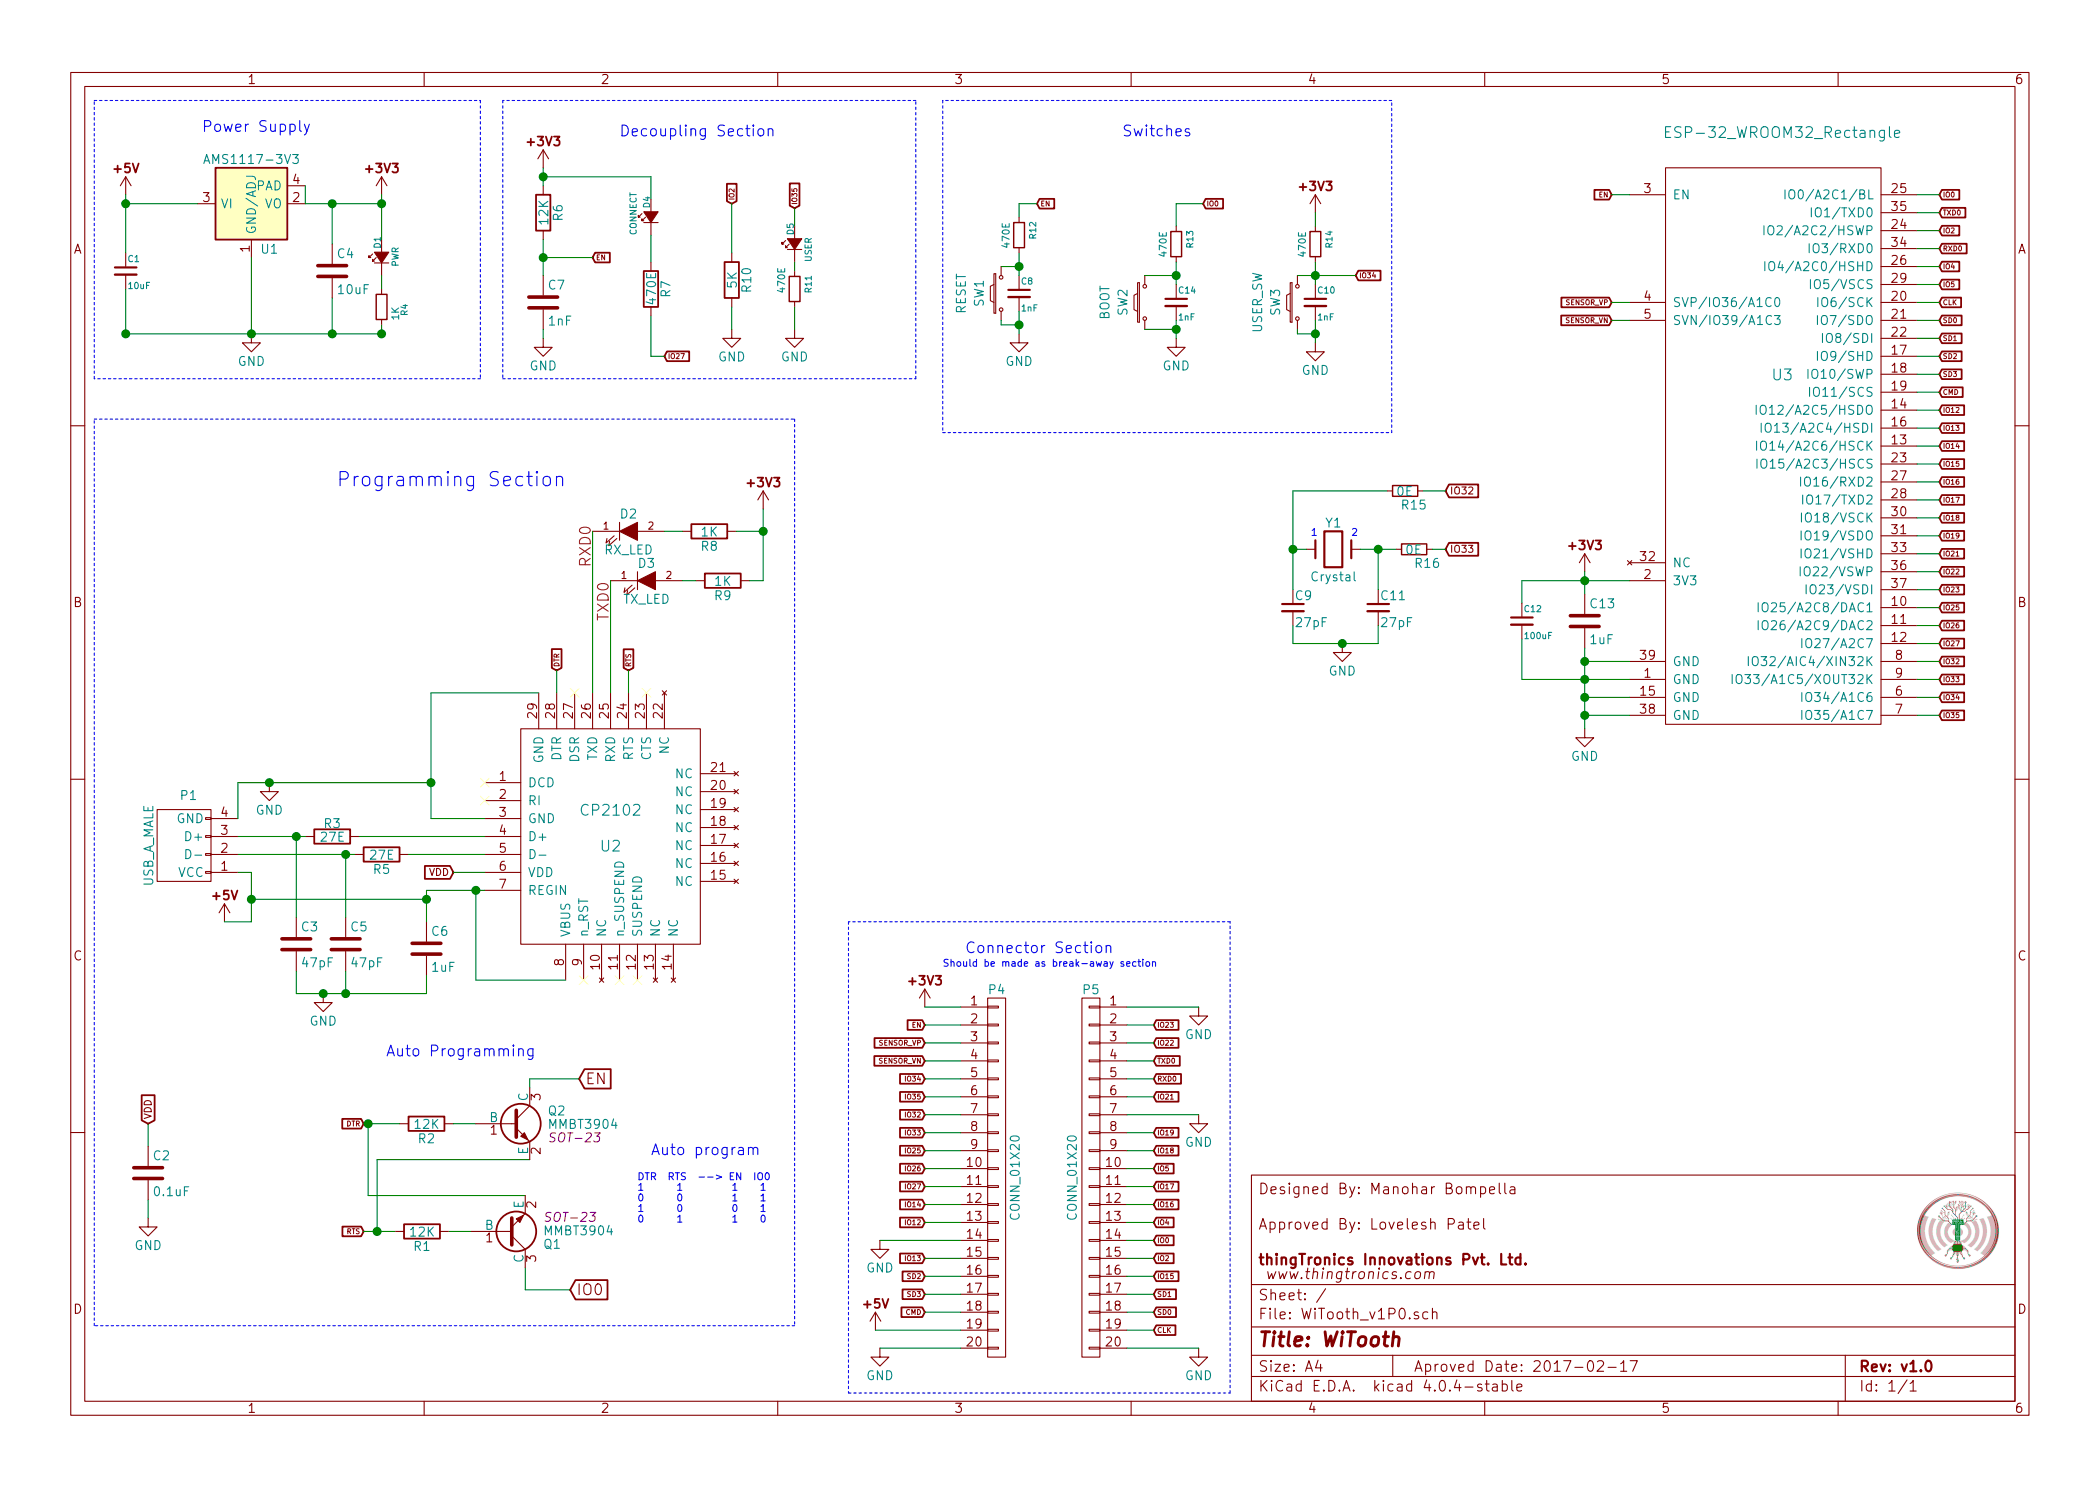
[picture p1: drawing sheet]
EESchema Schematic File Version 2
LIBS:power
LIBS:device
LIBS:transistors
LIBS:conn
LIBS:linear
LIBS:regul
LIBS:74xx
LIBS:cmos4000
LIBS:adc-dac
LIBS:memory
LIBS:xilinx
LIBS:microcontrollers
LIBS:dsp
LIBS:microchip
LIBS:analog_switches
LIBS:motorola
LIBS:texas
LIBS:intel
LIBS:audio
LIBS:interface
LIBS:digital-audio
LIBS:philips
LIBS:display
LIBS:cypress
LIBS:siliconi
LIBS:opto
LIBS:atmel
LIBS:contrib
LIBS:valves
LIBS:esp-32_wroom32_rectangle
LIBS:AMS1117-3V3
LIBS:usb_a_4_pins
LIBS:cp2102
LIBS:JTAG
LIBS:crystal-new
LIBS:usb_a_male_pcb
LIBS:WiTooth_v1P0-cache
EELAYER 25 0
EELAYER END
$Descr A4 11693 8268
encoding utf-8
Sheet 1 1
Title "WiTooth"
Date "2017-02-17"
Rev "v1.0"
Comp ""
Comment1 ""
Comment2 ""
Comment3 ""
Comment4 ""
$EndDescr
$Comp
L ESP-32_WROOM32_Rectangle U3
U 1 1
P 9775 2125
F 0 "U3" H 9925 2175 60  0000 C CNN
F 1 "ESP-32_WROOM32_Rectangle" H 9925 3525 60  0000 C CNN
F 2 "ESP-32:ESP32-WROOM_SMALLER_FOOTPRINT" H 9175 1175 60  0001 C CNN
F 3 "" H 9175 1175 60  0001 C CNN
	1    9775 2125
	1    0    0    -1  
$EndComp
Text GLabel 10800 1075 2    28   Input ~ 0
IO0
Text GLabel 10800 1175 2    28   Input ~ 0
TXD0
Text GLabel 10800 1275 2    28   Input ~ 0
IO2
Text GLabel 10800 1375 2    28   Input ~ 0
RXD0
Text GLabel 10800 1475 2    28   Input ~ 0
IO4
Text GLabel 10800 1575 2    28   Input ~ 0
IO5
Text GLabel 10800 1675 2    28   Input ~ 0
CLK
Text GLabel 10800 1775 2    28   Input ~ 0
SD0
Text GLabel 10800 1875 2    28   Input ~ 0
SD1
Text GLabel 10800 1975 2    28   Input ~ 0
SD2
Text GLabel 10800 2075 2    28   Input ~ 0
SD3
Text GLabel 10800 2175 2    28   Input ~ 0
CMD
Text GLabel 10800 2275 2    28   Input ~ 0
IO12
Text GLabel 10800 2375 2    28   Input ~ 0
IO13
Text GLabel 10800 2475 2    28   Input ~ 0
IO14
Text GLabel 10800 2575 2    28   Input ~ 0
IO15
Text GLabel 10800 2675 2    28   Input ~ 0
IO16
Text GLabel 10800 2775 2    28   Input ~ 0
IO17
Text GLabel 10800 2875 2    28   Input ~ 0
IO18
Text GLabel 10800 2975 2    28   Input ~ 0
IO19
Text GLabel 10800 3075 2    28   Input ~ 0
IO21
Text GLabel 10800 3175 2    28   Input ~ 0
IO22
Text GLabel 10800 3275 2    28   Input ~ 0
IO23
Text GLabel 10800 3375 2    28   Input ~ 0
IO25
Text GLabel 10800 3475 2    28   Input ~ 0
IO26
Text GLabel 10800 3575 2    28   Input ~ 0
IO27
Text GLabel 10800 3675 2    28   Input ~ 0
IO32
Text GLabel 10800 3775 2    28   Input ~ 0
IO33
Text GLabel 10800 3875 2    28   Input ~ 0
IO34
Text GLabel 10800 3975 2    28   Input ~ 0
IO35
Text GLabel 8975 1075 0    28   Input ~ 0
EN
Text GLabel 8975 1675 0    28   Input ~ 0
SENSOR_VP
Text GLabel 8975 1775 0    28   Input ~ 0
SENSOR_VN
$Comp
L C C13
U 1 1
P 8825 3450
F 0 "C13" H 8850 3550 50  0000 L CNN
F 1 "1uF" H 8850 3350 50  0000 L CNN
F 2 "Capacitors_SMD:C_0805_HandSoldering" H 8863 3300 50  0001 C CNN
F 3 "" H 8825 3450 50  0000 C CNN
	1    8825 3450
	1    0    0    -1  
$EndComp
$Comp
L GND #PWR01
U 1 1
P 8825 4050
F 0 "#PWR01" H 8825 3800 50  0001 C CNN
F 1 "GND" H 8825 3900 50  0000 C CNN
F 2 "" H 8825 4050 50  0000 C CNN
F 3 "" H 8825 4050 50  0000 C CNN
	1    8825 4050
	1    0    0    -1  
$EndComp
$Comp
L +3V3 #PWR02
U 1 1
P 8825 3175
F 0 "#PWR02" H 8825 3025 50  0001 C CNN
F 1 "+3V3" H 8825 3325 50  0001 C CNN
F 2 "" H 8825 3175 50  0000 C CNN
F 3 "" H 8825 3175 50  0000 C CNN
	1    8825 3175
	1    0    0    -1  
$EndComp
$Comp
L +3V3 #PWR03
U 1 1
P 5150 5600
F 0 "#PWR03" H 5150 5450 50  0001 C CNN
F 1 "+3V3" H 5150 5740 50  0001 C CNN
F 2 "" H 5150 5600 50  0000 C CNN
F 3 "" H 5150 5600 50  0000 C CNN
	1    5150 5600
	1    0    0    -1  
$EndComp
Text GLabel 5150 5800 0    28   Input ~ 0
SENSOR_VP
Text GLabel 5150 5700 0    28   Input ~ 0
EN
Text GLabel 5150 5900 0    28   Input ~ 0
SENSOR_VN
Text GLabel 5150 6000 0    28   Input ~ 0
IO34
Text GLabel 5150 6100 0    28   Input ~ 0
IO35
Text GLabel 5150 6200 0    28   Input ~ 0
IO32
Text GLabel 5150 6300 0    28   Input ~ 0
IO33
Text GLabel 5150 6400 0    28   Input ~ 0
IO25
Text GLabel 5150 6500 0    28   Input ~ 0
IO26
Text GLabel 5150 6600 0    28   Input ~ 0
IO27
Text GLabel 5150 6700 0    28   Input ~ 0
IO14
Text GLabel 5150 6800 0    28   Input ~ 0
IO12
Text GLabel 5150 7000 0    28   Input ~ 0
IO13
Text GLabel 5150 7100 0    28   Input ~ 0
SD2
Text GLabel 5150 7200 0    28   Input ~ 0
SD3
Text GLabel 5150 7300 0    28   Input ~ 0
CMD
Text GLabel 6425 5700 2    28   Input ~ 0
IO23
Text GLabel 6425 5800 2    28   Input ~ 0
IO22
Text GLabel 6425 5900 2    28   Input ~ 0
TXD0
Text GLabel 6425 6000 2    28   Input ~ 0
RXD0
Text GLabel 6425 6100 2    28   Input ~ 0
IO21
Text GLabel 6425 6300 2    28   Input ~ 0
IO19
Text GLabel 6425 6400 2    28   Input ~ 0
IO18
Text GLabel 6425 6500 2    28   Input ~ 0
IO5
Text GLabel 6425 6600 2    28   Input ~ 0
IO17
Text GLabel 6425 6700 2    28   Input ~ 0
IO16
Text GLabel 6425 6800 2    28   Input ~ 0
IO4
Text GLabel 6425 6900 2    28   Input ~ 0
IO0
Text GLabel 6425 7000 2    28   Input ~ 0
IO2
Text GLabel 6425 7100 2    28   Input ~ 0
IO15
Text GLabel 6425 7200 2    28   Input ~ 0
SD1
Text GLabel 6425 7300 2    28   Input ~ 0
SD0
Text GLabel 6425 7400 2    28   Input ~ 0
CLK
$Comp
L GND #PWR04
U 1 1
P 4900 6900
F 0 "#PWR04" H 4900 6650 50  0001 C CNN
F 1 "GND" H 4900 6750 50  0000 C CNN
F 2 "" H 4900 6900 50  0000 C CNN
F 3 "" H 4900 6900 50  0000 C CNN
	1    4900 6900
	1    0    0    -1  
$EndComp
$Comp
L +5V #PWR05
U 1 1
P 4875 7400
F 0 "#PWR05" H 4875 7250 50  0001 C CNN
F 1 "+5V" H 4875 7540 50  0001 C CNN
F 2 "" H 4875 7400 50  0000 C CNN
F 3 "" H 4875 7400 50  0000 C CNN
	1    4875 7400
	1    0    0    -1  
$EndComp
$Comp
L GND #PWR06
U 1 1
P 6675 5600
F 0 "#PWR06" H 6675 5350 50  0001 C CNN
F 1 "GND" H 6675 5450 50  0000 C CNN
F 2 "" H 6675 5600 50  0000 C CNN
F 3 "" H 6675 5600 50  0000 C CNN
	1    6675 5600
	1    0    0    -1  
$EndComp
$Comp
L GND #PWR07
U 1 1
P 6675 6200
F 0 "#PWR07" H 6675 5950 50  0001 C CNN
F 1 "GND" H 6675 6050 50  0000 C CNN
F 2 "" H 6675 6200 50  0000 C CNN
F 3 "" H 6675 6200 50  0000 C CNN
	1    6675 6200
	1    0    0    -1  
$EndComp
Text Notes 6250 750  0    60   ~ 0
Switches
$Comp
L AMS1117-3V3 U1
U 1 1
P 1400 1125
F 0 "U1" H 1500 875 50  0000 C CNN
F 1 "AMS1117-3V3" H 1400 1375 50  0000 C CNN
F 2 "TO_SOT_Packages_SMD:SOT-223" H 1400 1125 50  0001 C CNN
F 3 "" H 1500 875 50  0000 C CNN
F 4 "LM1117 800-mA Low-Dropout Linear Regulator" H 1800 1175 61  0001 C CNN "DESC"
F 5 "Texas Instruments" H 1600 975 61  0001 C CNN "MFG_NAME"
F 6 "LM1117" H 1700 1075 61  0001 C CNN "MPN"
	1    1400 1125
	1    0    0    -1  
$EndComp
$Comp
L +5V #PWR08
U 1 1
P 700 1075
F 0 "#PWR08" H 700 925 50  0001 C CNN
F 1 "+5V" H 700 1215 50  0001 C CNN
F 2 "" H 700 1075 50  0000 C CNN
F 3 "" H 700 1075 50  0000 C CNN
	1    700  1075
	1    0    0    -1  
$EndComp
$Comp
L GND #PWR09
U 1 1
P 1400 1850
F 0 "#PWR09" H 1400 1600 50  0001 C CNN
F 1 "GND" H 1400 1700 50  0000 C CNN
F 2 "" H 1400 1850 50  0000 C CNN
F 3 "" H 1400 1850 50  0000 C CNN
	1    1400 1850
	1    0    0    -1  
$EndComp
$Comp
L +3V3 #PWR010
U 1 1
P 2125 1075
F 0 "#PWR010" H 2125 925 50  0001 C CNN
F 1 "+3V3" H 2125 1215 50  0001 C CNN
F 2 "" H 2125 1075 50  0000 C CNN
F 3 "" H 2125 1075 50  0000 C CNN
	1    2125 1075
	1    0    0    -1  
$EndComp
$Comp
L Led_Small D1
U 1 1
P 2125 1425
F 0 "D1" H 2175 1450 35  0000 L CNN
F 1 "PWR" H 2075 1350 35  0000 L CNN
F 2 "LEDs:LED_0805" V 2125 1425 50  0001 C CNN
F 3 "" V 2125 1425 50  0000 C CNN
	1    2125 1425
	0    -1   -1   0   
$EndComp
$Comp
L R_Small R4
U 1 1
P 2125 1700
F 0 "R4" V 2250 1650 35  0000 L CNN
F 1 "1K" V 2200 1625 39  0000 L CNN
F 2 "Resistors_SMD:R_0805_HandSoldering" H 2125 1700 50  0001 C CNN
F 3 "" H 2125 1700 50  0000 C CNN
	1    2125 1700
	1    0    0    -1  
$EndComp
Text Notes 1125 725  0    60   ~ 0
Power Supply
Text Notes 5375 5300 0    60   ~ 0
Connector Section
$Comp
L SW_PUSH_SMALL_H SW1
U 1 1
P 5575 1625
F 0 "SW1" H 5575 1750 50  0000 C CNN
F 1 "RESET" H 5575 1850 50  0000 C CNN
F 2 "switches:SW_SPST_B3U-1000P_SUNROM" H 5575 1825 50  0001 C CNN
F 3 "" H 5575 1825 50  0000 C CNN
	1    5575 1625
	0    -1   -1   0   
$EndComp
$Comp
L C_Small C8
U 1 1
P 5675 1625
F 0 "C8" H 5685 1695 35  0000 L CNN
F 1 "1nF" H 5685 1545 35  0000 L CNN
F 2 "Capacitors_SMD:C_0805_HandSoldering" H 5675 1625 50  0001 C CNN
F 3 "" H 5675 1625 50  0000 C CNN
	1    5675 1625
	1    0    0    -1  
$EndComp
$Comp
L GND #PWR011
U 1 1
P 5675 1850
F 0 "#PWR011" H 5675 1600 50  0001 C CNN
F 1 "GND" H 5675 1700 50  0000 C CNN
F 2 "" H 5675 1850 50  0000 C CNN
F 3 "" H 5675 1850 50  0000 C CNN
	1    5675 1850
	1    0    0    -1  
$EndComp
Text GLabel 5775 1125 2    28   Input ~ 0
EN
$Comp
L GND #PWR012
U 1 1
P 6550 1875
F 0 "#PWR012" H 6550 1625 50  0001 C CNN
F 1 "GND" H 6550 1725 50  0000 C CNN
F 2 "" H 6550 1875 50  0000 C CNN
F 3 "" H 6550 1875 50  0000 C CNN
	1    6550 1875
	1    0    0    -1  
$EndComp
Text GLabel 6700 1125 2    28   Input ~ 0
IO0
$Comp
L R_Small R14
U 1 1
P 7325 1350
F 0 "R14" V 7400 1325 35  0000 L CNN
F 1 "470E" V 7250 1275 39  0000 L CNN
F 2 "Resistors_SMD:R_0805_HandSoldering" H 7325 1350 50  0001 C CNN
F 3 "" H 7325 1350 50  0000 C CNN
	1    7325 1350
	1    0    0    -1  
$EndComp
$Comp
L SW_PUSH_SMALL_H SW3
U 1 1
P 7225 1675
F 0 "SW3" H 7225 1800 50  0000 C CNN
F 1 "USER_SW" H 7225 1900 50  0000 C CNN
F 2 "switches:SW_SPST_B3U-1000P_SUNROM" H 7225 1875 50  0001 C CNN
F 3 "" H 7225 1875 50  0000 C CNN
	1    7225 1675
	0    -1   -1   0   
$EndComp
$Comp
L C_Small C10
U 1 1
P 7325 1675
F 0 "C10" H 7335 1745 35  0000 L CNN
F 1 "1nF" H 7335 1595 35  0000 L CNN
F 2 "Capacitors_SMD:C_0805_HandSoldering" H 7325 1675 50  0001 C CNN
F 3 "" H 7325 1675 50  0000 C CNN
	1    7325 1675
	1    0    0    -1  
$EndComp
$Comp
L GND #PWR013
U 1 1
P 7325 1900
F 0 "#PWR013" H 7325 1650 50  0001 C CNN
F 1 "GND" H 7325 1750 50  0000 C CNN
F 2 "" H 7325 1900 50  0000 C CNN
F 3 "" H 7325 1900 50  0000 C CNN
	1    7325 1900
	1    0    0    -1  
$EndComp
Text GLabel 7550 1525 2    28   Input ~ 0
IO34
$Comp
L Led_Small D5
U 1 1
P 4425 1350
F 0 "D5" H 4475 1375 35  0000 L CNN
F 1 "USER" H 4325 1275 35  0000 L CNN
F 2 "LEDs:LED_0805" V 4425 1350 50  0001 C CNN
F 3 "" V 4425 1350 50  0000 C CNN
	1    4425 1350
	0    -1   -1   0   
$EndComp
$Comp
L R_Small R11
U 1 1
P 4425 1600
F 0 "R11" V 4500 1575 35  0000 L CNN
F 1 "470E" V 4350 1575 39  0000 L CNN
F 2 "Resistors_SMD:R_0805_HandSoldering" H 4425 1600 50  0001 C CNN
F 3 "" H 4425 1600 50  0000 C CNN
	1    4425 1600
	1    0    0    -1  
$EndComp
$Comp
L GND #PWR014
U 1 1
P 4425 1825
F 0 "#PWR014" H 4425 1575 50  0001 C CNN
F 1 "GND" H 4425 1675 50  0000 C CNN
F 2 "" H 4425 1825 50  0000 C CNN
F 3 "" H 4425 1825 50  0000 C CNN
	1    4425 1825
	1    0    0    -1  
$EndComp
Text GLabel 4425 1150 1    28   Input ~ 0
IO35
$Comp
L Led_Small D4
U 1 1
P 3625 1200
F 0 "D4" H 3675 1225 35  0000 L CNN
F 1 "CONNECT" H 3525 1300 35  0000 L CNN
F 2 "LEDs:LED_0805" V 3625 1200 50  0001 C CNN
F 3 "" V 3625 1200 50  0000 C CNN
	1    3625 1200
	0    -1   -1   0   
$EndComp
Text GLabel 3700 1975 2    28   Input ~ 0
IO27
$Comp
L R_Small R13
U 1 1
P 6550 1350
F 0 "R13" V 6625 1325 35  0000 L CNN
F 1 "470E" V 6475 1275 39  0000 L CNN
F 2 "Resistors_SMD:R_0805_HandSoldering" H 6550 1350 50  0001 C CNN
F 3 "" H 6550 1350 50  0000 C CNN
	1    6550 1350
	1    0    0    -1  
$EndComp
$Comp
L CONN_01X20 P4
U 1 1
P 5550 6550
F 0 "P4" H 5550 7600 50  0000 C CNN
F 1 "CONN_01X20" V 5650 6550 50  0000 C CNN
F 2 "Pin_Headers:Pin_Header_Straight_1x20_Pitch2.54mm" H 5550 6550 50  0001 C CNN
F 3 "" H 5550 6550 50  0000 C CNN
	1    5550 6550
	1    0    0    -1  
$EndComp
$Comp
L CONN_01X20 P5
U 1 1
P 6075 6550
F 0 "P5" H 6075 7600 50  0000 C CNN
F 1 "CONN_01X20" V 6175 6550 50  0000 C CNN
F 2 "Pin_Headers:Pin_Header_Straight_1x20_Pitch2.54mm" H 6075 6550 50  0001 C CNN
F 3 "" H 6075 6550 50  0000 C CNN
	1    6075 6550
	-1   0    0    -1  
$EndComp
$Comp
L GND #PWR015
U 1 1
P 4900 7500
F 0 "#PWR015" H 4900 7250 50  0001 C CNN
F 1 "GND" H 4900 7350 50  0000 C CNN
F 2 "" H 4900 7500 50  0000 C CNN
F 3 "" H 4900 7500 50  0000 C CNN
	1    4900 7500
	1    0    0    -1  
$EndComp
$Comp
L GND #PWR016
U 1 1
P 6675 7500
F 0 "#PWR016" H 6675 7250 50  0001 C CNN
F 1 "GND" H 6675 7350 50  0000 C CNN
F 2 "" H 6675 7500 50  0000 C CNN
F 3 "" H 6675 7500 50  0000 C CNN
	1    6675 7500
	1    0    0    -1  
$EndComp
$Comp
L C_Small C12
U 1 1
P 8475 3450
F 0 "C12" H 8485 3520 35  0000 L CNN
F 1 "100uF" H 8485 3370 35  0000 L CNN
F 2 "Capacitors_SMD:C_1206_HandSoldering" H 8475 3450 50  0001 C CNN
F 3 "" H 8475 3450 50  0000 C CNN
	1    8475 3450
	1    0    0    -1  
$EndComp
$Comp
L +3V3 #PWR017
U 1 1
P 3025 925
F 0 "#PWR017" H 3025 775 50  0001 C CNN
F 1 "+3V3" H 3025 1065 50  0001 C CNN
F 2 "" H 3025 925 50  0000 C CNN
F 3 "" H 3025 925 50  0000 C CNN
	1    3025 925 
	1    0    0    -1  
$EndComp
$Comp
L R R7
U 1 1
P 3625 1600
F 0 "R7" V 3705 1600 50  0000 C CNN
F 1 "470E" V 3625 1600 50  0000 C CNN
F 2 "Resistors_SMD:R_0805_HandSoldering" V 3555 1600 50  0001 C CNN
F 3 "" H 3625 1600 50  0000 C CNN
	1    3625 1600
	1    0    0    -1  
$EndComp
$Comp
L C_Small C1
U 1 1
P 700 1500
F 0 "C1" H 710 1570 35  0000 L CNN
F 1 "10uF" H 710 1420 35  0000 L CNN
F 2 "Capacitors_SMD:C_0805_HandSoldering" H 700 1500 50  0001 C CNN
F 3 "" H 700 1500 50  0000 C CNN
	1    700  1500
	1    0    0    -1  
$EndComp
$Comp
L C C4
U 1 1
P 1850 1500
F 0 "C4" H 1875 1600 50  0000 L CNN
F 1 "10uF" H 1875 1400 50  0000 L CNN
F 2 "Capacitors_SMD:C_0805_HandSoldering" H 1888 1350 50  0001 C CNN
F 3 "" H 1850 1500 50  0000 C CNN
	1    1850 1500
	1    0    0    -1  
$EndComp
$Comp
L GND #PWR018
U 1 1
P 4075 1825
F 0 "#PWR018" H 4075 1575 50  0001 C CNN
F 1 "GND" H 4075 1675 50  0000 C CNN
F 2 "" H 4075 1825 50  0000 C CNN
F 3 "" H 4075 1825 50  0000 C CNN
	1    4075 1825
	1    0    0    -1  
$EndComp
$Comp
L R R10
U 1 1
P 4075 1550
F 0 "R10" V 4155 1550 50  0000 C CNN
F 1 "5K" V 4075 1550 50  0000 C CNN
F 2 "Resistors_SMD:R_0805_HandSoldering" V 4005 1550 50  0001 C CNN
F 3 "" H 4075 1550 50  0000 C CNN
	1    4075 1550
	1    0    0    -1  
$EndComp
Text Notes 3450 750  0    60   ~ 0
Decoupling Section
Text Notes 5250 5375 0    39   ~ 0
Should be made as break-away section
Text Notes 1875 2700 0    79   ~ 0
Programming Section
$Comp
L CP2102 U2
U 1 1
P 3400 4700
F 0 "U2" H 3400 4700 60  0000 C CNN
F 1 "CP2102" H 3400 4900 60  0000 C CNN
F 2 "smt-qfn:QFN-28-1EP_5x5mm_Pitch0.5mm" H 3400 4700 60  0001 C CNN
F 3 "" H 3400 4700 60  0001 C CNN
	1    3400 4700
	1    0    0    -1  
$EndComp
$Comp
L R R5
U 1 1
P 2125 4750
F 0 "R5" V 2205 4750 50  0000 C CNN
F 1 "27E" V 2125 4750 50  0000 C CNN
F 2 "Resistors_SMD:R_0805_HandSoldering" V 2055 4750 50  0001 C CNN
F 3 "" H 2125 4750 50  0000 C CNN
	1    2125 4750
	0    1    1    0   
$EndComp
$Comp
L R R3
U 1 1
P 1850 4650
F 0 "R3" V 1775 4650 50  0000 C CNN
F 1 "27E" V 1850 4650 50  0000 C CNN
F 2 "Resistors_SMD:R_0805_HandSoldering" V 1780 4650 50  0001 C CNN
F 3 "" H 1850 4650 50  0000 C CNN
	1    1850 4650
	0    1    1    0   
$EndComp
$Comp
L C C3
U 1 1
P 1650 5250
F 0 "C3" H 1675 5350 50  0000 L CNN
F 1 "47pF" H 1675 5150 50  0000 L CNN
F 2 "Capacitors_SMD:C_0805_HandSoldering" H 1688 5100 50  0001 C CNN
F 3 "" H 1650 5250 50  0000 C CNN
	1    1650 5250
	1    0    0    -1  
$EndComp
$Comp
L C C5
U 1 1
P 1925 5250
F 0 "C5" H 1950 5350 50  0000 L CNN
F 1 "47pF" H 1950 5150 50  0000 L CNN
F 2 "Capacitors_SMD:C_0805_HandSoldering" H 1963 5100 50  0001 C CNN
F 3 "" H 1925 5250 50  0000 C CNN
	1    1925 5250
	1    0    0    -1  
$EndComp
$Comp
L GND #PWR019
U 1 1
P 1800 5525
F 0 "#PWR019" H 1800 5275 50  0001 C CNN
F 1 "GND" H 1800 5375 50  0000 C CNN
F 2 "" H 1800 5525 50  0000 C CNN
F 3 "" H 1800 5525 50  0000 C CNN
	1    1800 5525
	1    0    0    -1  
$EndComp
$Comp
L +5V #PWR020
U 1 1
P 1250 5125
F 0 "#PWR020" H 1250 4975 50  0001 C CNN
F 1 "+5V" H 1250 5265 50  0001 C CNN
F 2 "" H 1250 5125 50  0000 C CNN
F 3 "" H 1250 5125 50  0000 C CNN
	1    1250 5125
	1    0    0    -1  
$EndComp
$Comp
L GND #PWR021
U 1 1
P 1500 4350
F 0 "#PWR021" H 1500 4100 50  0001 C CNN
F 1 "GND" H 1500 4200 50  0000 C CNN
F 2 "" H 1500 4350 50  0000 C CNN
F 3 "" H 1500 4350 50  0000 C CNN
	1    1500 4350
	1    0    0    -1  
$EndComp
Text GLabel 2525 4850 0    39   Input ~ 0
VDD
$Comp
L C C6
U 1 1
P 2375 5275
F 0 "C6" H 2400 5375 50  0000 L CNN
F 1 "1uF" H 2400 5175 50  0000 L CNN
F 2 "Capacitors_SMD:C_0805_HandSoldering" H 2413 5125 50  0001 C CNN
F 3 "" H 2375 5275 50  0000 C CNN
	1    2375 5275
	1    0    0    -1  
$EndComp
NoConn ~ 3250 5450
NoConn ~ 2700 4450
NoConn ~ 2700 4350
Text GLabel 3100 3725 1    28   Input ~ 0
DTR
Text GLabel 3500 3725 1    28   Input ~ 0
RTS
NoConn ~ 3200 3850
$Comp
L LED D3
U 1 1
P 3600 3225
F 0 "D3" H 3600 3325 50  0000 C CNN
F 1 "TX_LED" H 3600 3125 50  0000 C CNN
F 2 "LEDs:LED_0805" H 3600 3225 50  0001 C CNN
F 3 "" H 3600 3225 50  0000 C CNN
	1    3600 3225
	1    0    0    -1  
$EndComp
$Comp
L LED D2
U 1 1
P 3500 2950
F 0 "D2" H 3500 3050 50  0000 C CNN
F 1 "RX_LED" H 3500 2850 50  0000 C CNN
F 2 "LEDs:LED_0805" H 3500 2950 50  0001 C CNN
F 3 "" H 3500 2950 50  0000 C CNN
	1    3500 2950
	1    0    0    -1  
$EndComp
$Comp
L R R9
U 1 1
P 4025 3225
F 0 "R9" V 4105 3225 50  0000 C CNN
F 1 "1K" V 4025 3225 50  0000 C CNN
F 2 "Resistors_SMD:R_0805_HandSoldering" V 3955 3225 50  0001 C CNN
F 3 "" H 4025 3225 50  0000 C CNN
	1    4025 3225
	0    1    1    0   
$EndComp
$Comp
L R R8
U 1 1
P 3950 2950
F 0 "R8" V 4030 2950 50  0000 C CNN
F 1 "1K" V 3950 2950 50  0000 C CNN
F 2 "Resistors_SMD:R_0805_HandSoldering" V 3880 2950 50  0001 C CNN
F 3 "" H 3950 2950 50  0000 C CNN
	1    3950 2950
	0    1    1    0   
$EndComp
$Comp
L +3V3 #PWR022
U 1 1
P 4250 2825
F 0 "#PWR022" H 4250 2675 50  0001 C CNN
F 1 "+3V3" H 4250 2975 50  0001 C CNN
F 2 "" H 4250 2825 50  0000 C CNN
F 3 "" H 4250 2825 50  0000 C CNN
	1    4250 2825
	1    0    0    -1  
$EndComp
Text Label 3300 3150 1    60   ~ 0
RXD0
Text Label 3400 3450 1    60   ~ 0
TXD0
Text GLabel 825  6250 1    39   Input ~ 0
VDD
$Comp
L C C2
U 1 1
P 825 6525
F 0 "C2" H 850 6625 50  0000 L CNN
F 1 "0.1uF" H 850 6425 50  0000 L CNN
F 2 "Capacitors_SMD:C_0805_HandSoldering" H 863 6375 50  0001 C CNN
F 3 "" H 825 6525 50  0000 C CNN
	1    825  6525
	1    0    0    -1  
$EndComp
$Comp
L GND #PWR023
U 1 1
P 825 6775
F 0 "#PWR023" H 825 6525 50  0001 C CNN
F 1 "GND" H 825 6625 50  0000 C CNN
F 2 "" H 825 6775 50  0000 C CNN
F 3 "" H 825 6775 50  0000 C CNN
	1    825  6775
	1    0    0    -1  
$EndComp
Text Notes 2150 5875 0    60   ~ 0
Auto Programming
Text GLabel 2025 6250 0    28   Input ~ 0
DTR
$Comp
L R R2
U 1 1
P 2375 6250
F 0 "R2" V 2455 6250 50  0000 C CNN
F 1 "12K" V 2375 6250 50  0000 C CNN
F 2 "Resistors_SMD:R_0805_HandSoldering" V 2305 6250 50  0001 C CNN
F 3 "" H 2375 6250 50  0000 C CNN
	1    2375 6250
	0    1    1    0   
$EndComp
$Comp
L R R1
U 1 1
P 2350 6850
F 0 "R1" V 2430 6850 50  0000 C CNN
F 1 "12K" V 2350 6850 50  0000 C CNN
F 2 "Resistors_SMD:R_0805_HandSoldering" V 2280 6850 50  0001 C CNN
F 3 "" H 2350 6850 50  0000 C CNN
	1    2350 6850
	0    1    1    0   
$EndComp
Text GLabel 2025 6850 0    28   Input ~ 0
RTS
Text GLabel 3175 7175 2    60   Input ~ 0
IO0
Text GLabel 3225 6000 2    60   Input ~ 0
EN
Text Notes 3625 6425 0    60   ~ 0
Auto program
Text Notes 3550 6800 0    39   ~ 0
DTR  RTS  --> EN  IO0\n1      1         1    1\n0      0         1    1\n1      0         0    1\n0      1         1    0
$Comp
L C_Small C9
U 1 1
P 7200 3375
F 0 "C9" H 7210 3445 50  0000 L CNN
F 1 "27pF" H 7210 3295 50  0000 L CNN
F 2 "Capacitors_SMD:C_0805_HandSoldering" H 7200 3375 50  0001 C CNN
F 3 "" H 7200 3375 50  0000 C CNN
	1    7200 3375
	1    0    0    -1  
$EndComp
$Comp
L C_Small C11
U 1 1
P 7675 3375
F 0 "C11" H 7685 3445 50  0000 L CNN
F 1 "27pF" H 7685 3295 50  0000 L CNN
F 2 "Capacitors_SMD:C_0805_HandSoldering" H 7675 3375 50  0001 C CNN
F 3 "" H 7675 3375 50  0000 C CNN
	1    7675 3375
	1    0    0    -1  
$EndComp
$Comp
L GND #PWR024
U 1 1
P 7475 3575
F 0 "#PWR024" H 7475 3325 50  0001 C CNN
F 1 "GND" H 7475 3425 50  0000 C CNN
F 2 "" H 7475 3575 50  0000 C CNN
F 3 "" H 7475 3575 50  0000 C CNN
	1    7475 3575
	1    0    0    -1  
$EndComp
Text GLabel 8050 3050 2    39   Input ~ 0
IO33
Text GLabel 8050 2725 2    39   Input ~ 0
IO32
$Comp
L R_Small R15
U 1 1
P 7825 2725
F 0 "R15" V 7900 2700 50  0000 L CNN
F 1 "0E" V 7825 2675 50  0000 L CNN
F 2 "Resistors_SMD:R_0805_HandSoldering" H 7825 2725 50  0001 C CNN
F 3 "" H 7825 2725 50  0000 C CNN
	1    7825 2725
	0    1    1    0   
$EndComp
$Comp
L R_Small R16
U 1 1
P 7875 3050
F 0 "R16" V 7950 3050 50  0000 L CNN
F 1 "0E" V 7875 3000 50  0000 L CNN
F 2 "Resistors_SMD:R_0805_HandSoldering" H 7875 3050 50  0001 C CNN
F 3 "" H 7875 3050 50  0000 C CNN
	1    7875 3050
	0    1    1    0   
$EndComp
$Comp
L Crystal Y1
U 1 1
P 7425 3050
F 0 "Y1" H 7425 3200 50  0000 C CNN
F 1 "Crystal" H 7425 2900 50  0000 C CNN
F 2 "Crystals:Crystal_SMD_0603-2pin_6.0x3.5mm_HandSoldering" H 7425 3050 50  0001 C CNN
F 3 "" H 7425 3050 50  0000 C CNN
	1    7425 3050
	1    0    0    -1  
$EndComp
Text Notes 7300 2975 0    39   ~ 0
1
Text Notes 7525 2975 0    39   ~ 0
2
$Comp
L USB_A_MALE P1
U 1 1
P 1025 4650
F 0 "P1" V 1250 4625 50  0000 C CNN
F 1 "USB_A_MALE" H 975 4850 50  0000 C CNN
F 2 "USB:usb-PCB_male" V 975 4550 50  0001 C CNN
F 3 "" V 975 4550 50  0000 C CNN
F 4 "USB A MALE CONNECTOR pcb" H 1525 4600 61  0001 C CNN "DESC"
F 5 "********" H 1425 4650 61  0001 C CNN "MFG_NAME"
F 6 "*********" H 1525 4750 61  0001 C CNN "MPN"
	1    1025 4650
	0    -1   -1   0   
$EndComp
$Comp
L GND #PWR025
U 1 1
P 3025 1875
F 0 "#PWR025" H 3025 1625 50  0001 C CNN
F 1 "GND" H 3025 1725 50  0000 C CNN
F 2 "" H 3025 1875 50  0000 C CNN
F 3 "" H 3025 1875 50  0000 C CNN
	1    3025 1875
	1    0    0    -1  
$EndComp
$Comp
L C C7
U 1 1
P 3025 1675
F 0 "C7" H 3050 1775 50  0000 L CNN
F 1 "1nF" H 3050 1575 50  0000 L CNN
F 2 "Capacitors_SMD:C_0805_HandSoldering" H 3063 1525 50  0001 C CNN
F 3 "" H 3025 1675 50  0000 C CNN
	1    3025 1675
	1    0    0    -1  
$EndComp
Text GLabel 3300 1425 2    28   Input ~ 0
EN
$Comp
L R R6
U 1 1
P 3025 1175
F 0 "R6" V 3105 1175 50  0000 C CNN
F 1 "12K" V 3025 1175 50  0000 C CNN
F 2 "Resistors_SMD:R_0805_HandSoldering" V 2955 1175 50  0001 C CNN
F 3 "" H 3025 1175 50  0000 C CNN
	1    3025 1175
	1    0    0    -1  
$EndComp
Text GLabel 4075 1125 1    28   Input ~ 0
IO2
NoConn ~ 3600 3850
NoConn ~ 3450 5450
NoConn ~ 3550 5450
$Comp
L R_Small R12
U 1 1
P 5675 1300
F 0 "R12" V 5750 1275 35  0000 L CNN
F 1 "470E" V 5600 1225 39  0000 L CNN
F 2 "Resistors_SMD:R_0805_HandSoldering" H 5675 1300 50  0001 C CNN
F 3 "" H 5675 1300 50  0000 C CNN
	1    5675 1300
	1    0    0    -1  
$EndComp
$Comp
L +3V3 #PWR026
U 1 1
P 7325 1175
F 0 "#PWR026" H 7325 1025 50  0001 C CNN
F 1 "+3V3" H 7325 1325 50  0001 C CNN
F 2 "" H 7325 1175 50  0000 C CNN
F 3 "" H 7325 1175 50  0000 C CNN
	1    7325 1175
	1    0    0    -1  
$EndComp
$Comp
L SW_PUSH_SMALL_H SW2
U 1 1
P 6375 1675
F 0 "SW2" H 6375 1800 50  0000 C CNN
F 1 "BOOT" H 6375 1900 50  0000 C CNN
F 2 "switches:SW_SPST_B3U-1000P_SUNROM" H 6375 1875 50  0001 C CNN
F 3 "" H 6375 1875 50  0000 C CNN
	1    6375 1675
	0    -1   -1   0   
$EndComp
$Comp
L C_Small C14
U 1 1
P 6550 1675
F 0 "C14" H 6560 1745 35  0000 L CNN
F 1 "1nF" H 6560 1595 35  0000 L CNN
F 2 "Capacitors_SMD:C_0805_HandSoldering" H 6550 1675 50  0001 C CNN
F 3 "" H 6550 1675 50  0000 C CNN
	1    6550 1675
	1    0    0    -1  
$EndComp
Wire Wire Line
	10675 1075 10800 1075
Wire Wire Line
	10675 1175 10800 1175
Wire Wire Line
	10675 1275 10800 1275
Wire Wire Line
	10675 1375 10800 1375
Wire Wire Line
	10675 1475 10800 1475
Wire Wire Line
	10675 1575 10800 1575
Wire Wire Line
	10675 1675 10800 1675
Wire Wire Line
	10675 1775 10800 1775
Wire Wire Line
	10675 1875 10800 1875
Wire Wire Line
	10675 1975 10800 1975
Wire Wire Line
	10675 2075 10800 2075
Wire Wire Line
	10675 2175 10800 2175
Wire Wire Line
	10675 2275 10800 2275
Wire Wire Line
	10675 2375 10800 2375
Wire Wire Line
	10675 2475 10800 2475
Wire Wire Line
	10675 2575 10800 2575
Wire Wire Line
	10675 2675 10800 2675
Wire Wire Line
	10675 2775 10800 2775
Wire Wire Line
	10675 2875 10800 2875
Wire Wire Line
	10675 2975 10800 2975
Wire Wire Line
	10675 3075 10800 3075
Wire Wire Line
	10675 3175 10800 3175
Wire Wire Line
	10675 3275 10800 3275
Wire Wire Line
	10675 3375 10800 3375
Wire Wire Line
	10675 3475 10800 3475
Wire Wire Line
	10675 3575 10800 3575
Wire Wire Line
	10675 3675 10800 3675
Wire Wire Line
	10675 3775 10800 3775
Wire Wire Line
	10675 3875 10800 3875
Wire Wire Line
	10675 3975 10800 3975
Wire Wire Line
	9075 1075 8975 1075
Wire Wire Line
	8975 1675 9075 1675
Wire Wire Line
	8975 1775 9075 1775
Wire Wire Line
	8475 3225 9075 3225
Wire Wire Line
	8825 3175 8825 3300
Wire Wire Line
	8825 3600 8825 4050
Wire Wire Line
	8825 3975 9075 3975
Wire Wire Line
	8825 3875 9075 3875
Connection ~ 8825 3875
Wire Wire Line
	8475 3775 9075 3775
Connection ~ 8825 3775
Connection ~ 8825 3975
Connection ~ 8825 3225
Wire Wire Line
	5150 5600 5350 5600
Wire Wire Line
	5150 5700 5350 5700
Wire Wire Line
	5150 5800 5350 5800
Wire Wire Line
	5150 5900 5350 5900
Wire Wire Line
	5150 6000 5350 6000
Wire Wire Line
	5150 6100 5350 6100
Wire Wire Line
	5150 6200 5350 6200
Wire Wire Line
	5150 6300 5350 6300
Wire Wire Line
	5150 6400 5350 6400
Wire Wire Line
	5150 6500 5350 6500
Wire Wire Line
	5150 6600 5350 6600
Wire Wire Line
	5150 6700 5350 6700
Wire Wire Line
	5150 6800 5350 6800
Wire Wire Line
	5150 7000 5350 7000
Wire Wire Line
	5150 7100 5350 7100
Wire Wire Line
	5150 7200 5350 7200
Wire Wire Line
	5150 7300 5350 7300
Wire Wire Line
	4875 7400 5350 7400
Wire Wire Line
	6275 5700 6425 5700
Wire Wire Line
	6275 5800 6425 5800
Wire Wire Line
	6275 5900 6425 5900
Wire Wire Line
	6275 6000 6425 6000
Wire Wire Line
	6275 6100 6425 6100
Wire Wire Line
	6275 6200 6675 6200
Wire Wire Line
	6275 6300 6425 6300
Wire Wire Line
	6275 6400 6425 6400
Wire Wire Line
	6275 6500 6425 6500
Wire Wire Line
	6275 6600 6425 6600
Wire Wire Line
	6275 6700 6425 6700
Wire Wire Line
	6275 6800 6425 6800
Wire Wire Line
	6275 6900 6425 6900
Wire Wire Line
	6275 7000 6425 7000
Wire Wire Line
	6275 7100 6425 7100
Wire Wire Line
	6275 7200 6425 7200
Wire Wire Line
	6275 7300 6425 7300
Wire Wire Line
	6275 7400 6425 7400
Wire Wire Line
	5350 6900 4900 6900
Wire Wire Line
	6275 5600 6675 5600
Wire Wire Line
	700  1075 700  1400
Connection ~ 700  1125
Wire Wire Line
	5675 1400 5675 1525
Wire Wire Line
	5675 1725 5675 1850
Wire Wire Line
	5575 1775 5575 1800
Wire Wire Line
	5575 1800 5675 1800
Connection ~ 5675 1800
Wire Wire Line
	7325 1450 7325 1575
Wire Wire Line
	7225 1525 7550 1525
Connection ~ 7325 1525
Wire Wire Line
	7325 1775 7325 1900
Wire Wire Line
	7225 1825 7225 1850
Wire Wire Line
	7225 1850 7325 1850
Connection ~ 7325 1850
Wire Wire Line
	7325 1175 7325 1250
Wire Wire Line
	4425 1700 4425 1825
Wire Wire Line
	4425 1450 4425 1500
Wire Wire Line
	4425 1150 4425 1250
Wire Wire Line
	6550 1775 6550 1875
Wire Wire Line
	4900 7500 5350 7500
Wire Wire Line
	6275 7500 6675 7500
Wire Wire Line
	1700 1025 1700 1125
Connection ~ 1850 1125
Connection ~ 700  1850
Wire Wire Line
	700  1600 700  1850
Connection ~ 1850 1850
Connection ~ 2125 1125
Wire Wire Line
	1400 1425 1400 1850
Connection ~ 1400 1850
Wire Wire Line
	8475 3225 8475 3350
Wire Wire Line
	8475 3550 8475 3775
Wire Wire Line
	3025 925  3025 1025
Wire Wire Line
	3025 1325 3025 1525
Wire Wire Line
	3300 1425 3025 1425
Connection ~ 3025 1425
Wire Wire Line
	3025 1825 3025 1875
Wire Wire Line
	1850 1350 1850 1125
Wire Wire Line
	1850 1850 1850 1650
Wire Wire Line
	3625 975  3625 1100
Connection ~ 3025 975 
Wire Wire Line
	3625 1300 3625 1450
Wire Wire Line
	3625 1750 3625 1975
Wire Wire Line
	3625 1975 3700 1975
Wire Wire Line
	4075 1125 4075 1400
Wire Wire Line
	4075 1700 4075 1825
Wire Wire Line
	700  1125 1100 1125
Wire Wire Line
	1400 4850 1400 5125
Wire Wire Line
	1400 5125 1250 5125
Wire Wire Line
	1700 4650 1325 4650
Wire Wire Line
	1325 4750 1975 4750
Wire Wire Line
	1325 4850 1400 4850
Wire Wire Line
	1650 5100 1650 4650
Connection ~ 1650 4650
Wire Wire Line
	1925 5100 1925 4750
Connection ~ 1925 4750
Wire Wire Line
	1650 5400 1650 5525
Wire Wire Line
	1650 5525 2375 5525
Wire Wire Line
	1925 5525 1925 5400
Connection ~ 1800 5525
Wire Wire Line
	2275 4750 2700 4750
Wire Wire Line
	2000 4650 2700 4650
Wire Wire Line
	2525 4850 2700 4850
Wire Wire Line
	2700 4950 2375 4950
Wire Wire Line
	2375 4950 2375 5125
Wire Wire Line
	2375 5000 1400 5000
Connection ~ 1400 5000
Wire Wire Line
	2650 4950 2650 5450
Wire Wire Line
	2650 5450 3150 5450
Connection ~ 2650 4950
Connection ~ 2375 5000
Wire Wire Line
	2375 5525 2375 5425
Connection ~ 1925 5525
Wire Wire Line
	2400 4550 2700 4550
Wire Wire Line
	3000 3850 2400 3850
Wire Wire Line
	3100 3850 3100 3725
Wire Wire Line
	3500 3725 3500 3850
Wire Wire Line
	4250 2825 4250 3225
Wire Wire Line
	4250 2950 4100 2950
Wire Wire Line
	4250 3225 4175 3225
Connection ~ 4250 2950
Wire Wire Line
	3875 3225 3800 3225
Wire Wire Line
	3800 2950 3700 2950
Wire Wire Line
	3300 2950 3300 3850
Wire Wire Line
	3400 3850 3400 3225
Wire Wire Line
	825  6675 825  6775
Wire Wire Line
	825  6250 825  6375
Wire Wire Line
	2025 6250 2225 6250
Wire Wire Line
	2525 6250 2650 6250
Wire Wire Line
	2025 6850 2200 6850
Wire Wire Line
	2500 6850 2625 6850
Wire Wire Line
	2925 6650 2050 6650
Wire Wire Line
	2050 6650 2050 6250
Connection ~ 2050 6250
Wire Wire Line
	2950 6450 2100 6450
Wire Wire Line
	2100 6450 2100 6850
Connection ~ 2100 6850
Wire Wire Line
	2925 7050 2925 7175
Wire Wire Line
	2925 7175 3175 7175
Wire Wire Line
	3225 6000 2950 6000
Wire Wire Line
	2950 6000 2950 6050
Wire Wire Line
	7200 3475 7200 3575
Wire Wire Line
	7200 3575 7675 3575
Wire Wire Line
	7675 3575 7675 3475
Connection ~ 7475 3575
Wire Wire Line
	7200 2725 7200 3275
Wire Wire Line
	7675 3050 7675 3275
Wire Wire Line
	7200 3050 7275 3050
Connection ~ 7675 3050
Connection ~ 7200 3050
Wire Wire Line
	7925 2725 8050 2725
Wire Wire Line
	7725 2725 7200 2725
Wire Wire Line
	7575 3050 7775 3050
Wire Wire Line
	7975 3050 8050 3050
Wire Notes Line
	525  2325 4425 2325
Wire Notes Line
	4425 2325 4425 7375
Wire Notes Line
	4425 7375 525  7375
Wire Notes Line
	525  7375 525  2325
Wire Notes Line
	6850 7750 6850 5125
Wire Notes Line
	6850 5125 4725 5125
Wire Notes Line
	4725 5125 4725 7750
Wire Notes Line
	4725 7750 6850 7750
Wire Notes Line
	525  550  2675 550 
Wire Notes Line
	2675 550  2675 2100
Wire Notes Line
	2675 2100 525  2100
Wire Notes Line
	525  2100 525  550 
Wire Notes Line
	5250 550  5250 2400
Wire Notes Line
	5250 2400 7750 2400
Wire Notes Line
	7750 2400 7750 550 
Wire Notes Line
	7750 550  5250 550 
Wire Notes Line
	5100 550  2800 550 
Wire Notes Line
	2800 550  2800 2100
Wire Notes Line
	2800 2100 5100 2100
Wire Notes Line
	5100 2100 5100 550 
Wire Wire Line
	1325 4550 1325 4350
Wire Wire Line
	1325 4350 2400 4350
Wire Wire Line
	3625 975  3025 975 
Wire Wire Line
	2125 1075 2125 1325
Wire Wire Line
	2125 1850 2125 1800
Connection ~ 2125 1850
Wire Wire Line
	2125 1600 2125 1525
Wire Wire Line
	700  1850 2125 1850
Wire Wire Line
	1700 1125 2125 1125
Wire Wire Line
	9075 3675 8825 3675
Connection ~ 8825 3675
Wire Wire Line
	5675 1125 5675 1200
Wire Wire Line
	5775 1125 5675 1125
Wire Wire Line
	5575 1475 5675 1475
Connection ~ 5675 1475
Wire Wire Line
	6550 1125 6550 1250
Wire Wire Line
	6550 1450 6550 1575
Connection ~ 6550 1525
Wire Wire Line
	6375 1825 6550 1825
Connection ~ 6550 1825
Wire Wire Line
	6700 1125 6550 1125
Wire Wire Line
	6375 1525 6550 1525
Wire Wire Line
	2400 3850 2400 4550
Connection ~ 1500 4350
Connection ~ 2400 4350
$Comp
L MMBT3904 Q2
U 1 1
P 2850 6250
F 0 "Q2" H 3050 6325 50  0000 L CNN
F 1 "MMBT3904" H 3050 6250 50  0000 L CNN
F 2 "SOT-23" H 3050 6175 50  0000 L CIN
F 3 "" H 2850 6250 50  0000 L CNN
	1    2850 6250
	1    0    0    -1  
$EndComp
$Comp
L MMBT3904 Q1
U 1 1
P 2825 6850
F 0 "Q1" H 3025 6925 50  0000 L CNN
F 1 "MMBT3904" H 3025 6850 50  0000 L CNN
F 2 "SOT-23" H 3025 6775 50  0000 L CIN
F 3 "" H 2825 6850 50  0000 L CNN
	1    2825 6850
	1    0    0    1   
$EndComp
$EndSCHEMATC
